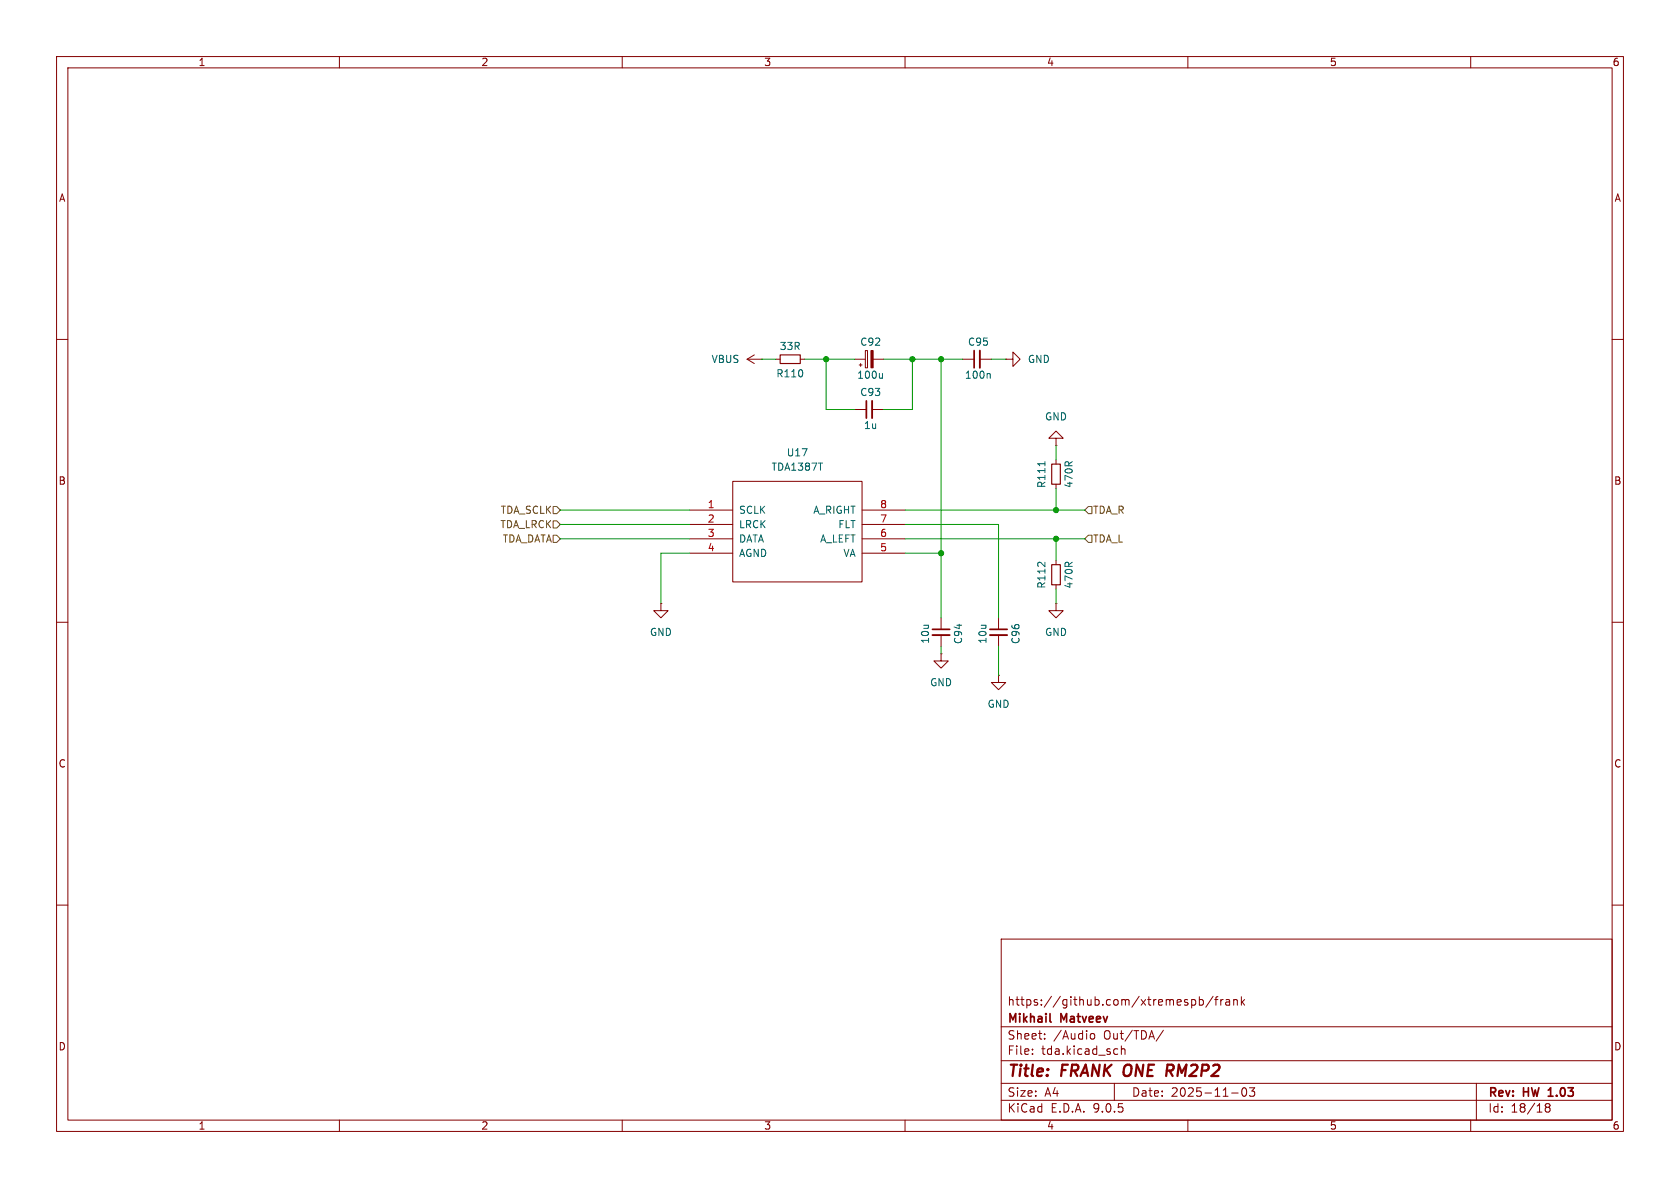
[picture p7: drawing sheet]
<svg xmlns="http://www.w3.org/2000/svg" width="297mm" height="210mm" viewBox="0 0 297 210" stroke-linecap="round" stroke-linejoin="round" font-family="sans-serif">
<g fill="none" stroke="#840000" stroke-width=".18">
<path d="M10 10h277v190h-277zM12 12h273v186h-273zM60 10v2M110 10v2M160 10v2M210 10v2M260 10v2M10 60h2M132.1 63.5h2.5M132.1 63.5l1.2 .8M133.3 62.7l-1.2 .8M134.6 63.5h.1"/>
<path d="M137.2 63.5h.7M141.5 63.5h.7M151.1 63.5h1.9M151.1 72.4h2.1M151.9 64.5h.5M152.1 64.3v.5M153 62h.4v3h-.4zM154.2 72.4h2M154.4 63.5h1.8M170.2 63.5h2M173.2 63.5h2.1M177.8 63.5h1.3v-1.3l1.2 1.3-1.2 1.3v-1.3"/>
<path d="M177.8 63.5h.1M186.7 77.5h1.3l-1.3-1.3-1.3 1.3h1.3v1.2M186.7 78.7h.1M285 60h2M121.9 90.2h7.6M121.9 92.7h7.6M121.9 95.3h7.6M121.9 97.8h7.6M129.5 85.1h22.9v17.8h-22.9zM152.4 90.2h7.6M152.4 92.7h7.6M152.4 95.3h7.6"/>
<path d="M152.4 97.8h7.6M186.7 81.3v.7M186.7 85.6v.8M186.7 99.1v.7M10 110h2M116.8 106.7v1.3h1.3l-1.3 1.2-1.2-1.2h1.2M116.8 106.7h.1M166.4 115.6v1.2h1.2l-1.2 1.3-1.3-1.3h1.3M166.4 115.6h.1M166.4 109.2v2.1M166.4 112.3v2M176.5 119.4v1.3h1.3l-1.3 1.2-1.2-1.2h1.2"/>
<path d="M176.5 119.4h.1M176.5 109.2v2.1M176.5 112.3v2M186.7 106.7v1.3h1.3l-1.3 1.2-1.3-1.2h1.3M186.7 106.7h.1M186.7 103.4v.7M285 110h2M10 160h2M177 166h108v32h-108zM210.7 176.8l.4-.1 .3 .3v.4l-.2 .2h-.5M212 176.8l.5-.1 .2 .3v.4l-.1 .2h-.6M212 176.2v1.5"/>
<path d="M214.5 176.1l-1.3 2M214.7 176.7h.6M215.3 176.2l-.3 .2v1.3M215.8 176.7v1M216.2 176.7l-.2 .1-.2 .2M216.7 176.8h.6l.1 .9M217.4 177.1h-.5a.29 .29 0 0 0-.2 .3 .29 .29 0 0 0 .2 .3l.5-.1M218.1 176.8l.2-.1 .4 .1v.9M218.1 176.7v1M219.5 176.2v1.5M219.6 177.1l.4 .6M220 176.7l-.5 .6"/>
<path d="M285 160h2M60 198v2M110 198v2M160 198v2M177 194.5h108M177 191.5h108M177 187.5h108M177 181.5h108M182.5 186.3v.1M182.5 185.5v.1M184.7 183.6v.1M184.7 182.8v.1"/>
<path d="M192.7 183l.3-.3 .4 .1 .1 .2v.4l-.1 .2-.4 .1-.3-.3M197 191.5v3M197.2 185.4l.4 .1M197.6 186.3l-.4 .1M198.2 185.5l.3-.1 .3 .1 .1 .9M198.2 184.9v1.5M205.7 182.1l-1.3 2M210 198v2M217.7 193.2h1.2M219.7 192.4l.2-.1a.81 .81 0 0 1 .6 .6 .81 .81 0 0 1-.3 .8l-.2 .1a.81 .81 0 0 1-.3-1.4zM220.9 192.3h.9l-.5 .6 .4 .1v.7l-.2 .1h-.4l-.2-.1M260 198v2"/>
<path d="M261 191.5v6.5M273.5 195.7l-.3-.2 .3-.4 .4 .1 .1 .2-.3 .3M273.5 195.7l-.3 .3v.5l.3 .1 .4-.1 .1-.2v-.4l-.3-.2M273.5 195.7h.2"/>
</g>
<path d="M153.2 70.9v3M172.2 62v3M164.8 111.3h3.1M175 111.3h3.1M185.6 180.5l.2 .2M273.7 193.8h.9M273.8 192.6l-.1 .1" fill="none" stroke="#840000" stroke-width=".3"/>
<path d="M206.4 188.2h.8M206.8 189.3l.5 .9M207.2 189.2l-.9 .1" fill="none" stroke="#840000" stroke-width=".4"/>
<path d="M137.9 62.7h3.6v1.6h-3.6zM185.9 82h1.6v3.6h-1.6zM185.9 99.8h1.6v3.6h-1.6z" fill="none" stroke="#840000" stroke-width=".2"/>
<path d="M156 66v.9M156 66.8l-.2 .1M174.9 66l.2 .2v.7M184.7 81.6v.7" fill="none" stroke="#006464" stroke-width=".18"/>
<path d="M154.2 70.9v3M173.2 62v3M164.8 112.3h3.1M175 112.3h3.1" fill="none" stroke="#840000" stroke-width=".33"/>
<path d="M154 62h.4v3h-.4z" fill="#840000" stroke="#840000" stroke-width=".18"/>
<path d="M97.8 92.1h.6l.7 .6-.7 .6h-.6zM97.8 89.5h.6l.7 .7-.7 .6h-.6zM97.8 94.6h.6l.7 .7-.7 .6h-.6zM192.4 89.5h.6v1.3h-.6l-.6-.6zM192.4 94.6h.6v1.3h-.6l-.6-.6z" fill="none" stroke="#725600" stroke-width=".18"/>
<g fill="none" stroke="#009600" stroke-width=".18">
<path d="M134.6 63.5h2.6M142.2 63.5h8.9M146 63.5v8.9h5.1M156.2 63.5h14M161.3 63.5v8.9h-5.1M166.4 63.5v45.7M175.3 63.5h2.5M186.7 78.7v2.6M99.1 95.3h22.8M99.1 92.7h22.8M99.1 90.2h22.8M121.9 97.8h-5.1v8.9"/>
<path d="M160 95.3h31.8M160 92.7h16.5v16.5M160 90.2h31.8M160 97.8h6.4M186.7 86.4v3.8M186.7 95.3v3.8M166.4 114.3v1.3M176.5 114.3v5.1M186.7 104.1v2.6"/>
</g>
<g fill="#009600" stroke="#009600" stroke-width=".18">
<circle cx="186.7" cy="90.2" r=".46"/>
<circle cx="186.7" cy="95.3" r=".46"/>
<circle cx="166.4" cy="97.8" r=".46"/>
<circle cx="166.4" cy="63.5" r=".46"/>
<circle cx="146" cy="63.5" r=".46"/>
<circle cx="161.3" cy="63.5" r=".46"/>
</g>
<g font-size="2.8" fill="#840000">
<text x="178" y="190.9">Title:</text>
<text x="187.7" y="190.9">FRANK ONE</text>
<text x="207.8" y="190.9">RM2P2</text>
</g>
<g font-size="2.1" fill="#840000">
<text x="178" y="178">https://github.com/xtremespb/frank</text>
<text x="178" y="184">Sheet:</text>
<text x="178" y="181.2">Mikhail</text>
<text x="186.2" y="184">/Audio</text>
<text x="187.6" y="181.2">Matveev</text>
<text x="195.2" y="184">Out/TDA/</text>
<text x="178" y="186.7">File:</text>
<text x="184.1" y="186.7">tda.kicad_sch</text>
<text x="178" y="196.9">KiCad</text>
<text x="178" y="194.1">Size:</text>
<text x="184.7" y="194.1">A4</text>
<text x="185.7" y="196.9">E.D.A.</text>
<text x="193.3" y="196.9">9.0.5</text>
<text x="200" y="194.1">Date:</text>
<text x="207" y="194.1">2025-11-03</text>
<text x="263" y="194.3">Rev:</text>
<text x="263" y="196.9">Id:</text>
<text x="267.1" y="196.9">18/18</text>
<text x="269.4" y="194.3">HW</text>
<text x="274.4" y="194.3">1.03</text>
</g>
<g font-size="1.8" fill="#840000">
<text x="35" y="11.9">1</text>
<text x="85" y="11.9">2</text>
<text x="135" y="11.9">3</text>
<text x="185" y="11.9">4</text>
<text x="235" y="11.9">5</text>
<text x="285" y="11.9">6</text>
<text x="10.3" y="35.9">A</text>
<text x="285.3" y="35.9">A</text>
<text x="10.3" y="85.9">B</text>
<text x="285.3" y="85.9">B</text>
<text x="10.3" y="135.9">C</text>
<text x="285.3" y="135.9">C</text>
<text x="10.3" y="185.9">D</text>
<text x="285.3" y="185.9">D</text>
<text x="35" y="199.9">1</text>
<text x="85" y="199.9">2</text>
<text x="135" y="199.9">3</text>
<text x="185" y="199.9">4</text>
<text x="235" y="199.9">5</text>
<text x="285" y="199.9">6</text>
</g>
<g font-size="1.8" fill="#006464">
<text x="125.7" y="64.4">VBUS</text>
<text x="137.8" y="62.1">33R</text>
<text x="152" y="61.3">C92</text>
<text x="171" y="61.3">C95</text>
<text x="181.6" y="64.4">GND</text>
<text x="137.1" y="66.9">R110</text>
<text x="151.4" y="67.2">100u</text>
<text x="152" y="70.2">C93</text>
<text x="170.5" y="67.2">100n</text>
<text x="152.6" y="76">1u</text>
<text x="184.7" y="74.5">GND</text>
<text x="136.3" y="83.4">TDA1387T</text>
<text x="139" y="80.9">U17</text>
<text x="185" y="86.4" transform="rotate(-90 185 86.4)">R111</text>
<text x="189.8" y="86.4" transform="rotate(-90 189.8 86.4)">470R</text>
<text x="130.6" y="91">SCLK</text>
<text x="130.6" y="93.6">LRCK</text>
<text x="143.7" y="91">A_RIGHT</text>
<text x="148.1" y="93.6">FLT</text>
<text x="130.6" y="96.1">DATA</text>
<text x="130.6" y="98.7">AGND</text>
<text x="144.9" y="96.1">A_LEFT</text>
<text x="149" y="98.7">VA</text>
<text x="185" y="104.2" transform="rotate(-90 185 104.2)">R112</text>
<text x="189.8" y="104.2" transform="rotate(-90 189.8 104.2)">470R</text>
<text x="114.8" y="112.6">GND</text>
<text x="164.4" y="113.9" transform="rotate(-90 164.4 113.9)">10u</text>
<text x="170.3" y="114" transform="rotate(-90 170.3 114)">C94</text>
<text x="174.6" y="113.9" transform="rotate(-90 174.6 113.9)">10u</text>
<text x="180.4" y="114" transform="rotate(-90 180.4 114)">C96</text>
<text x="184.7" y="112.6">GND</text>
<text x="164.3" y="121.5">GND</text>
<text x="174.5" y="125.3">GND</text>
</g>
<g font-size="1.8" fill="#a90000">
<text x="125" y="89.9">1</text>
<text x="155.5" y="89.9">8</text>
<text x="125" y="92.5">2</text>
<text x="125" y="95">3</text>
<text x="155.5" y="92.5">7</text>
<text x="155.5" y="95">6</text>
<text x="125" y="97.5">4</text>
<text x="155.5" y="97.5">5</text>
</g>
<g font-size="1.8" fill="#725600">
<text x="88.4" y="93.6">TDA_LRCK</text>
<text x="88.4" y="91">TDA_SCLK</text>
<text x="193.1" y="91">TDA_R</text>
<text x="88.8" y="96.1">TDA_DATA</text>
<text x="193.1" y="96.1">TDA_L</text>
</g>
</svg>
